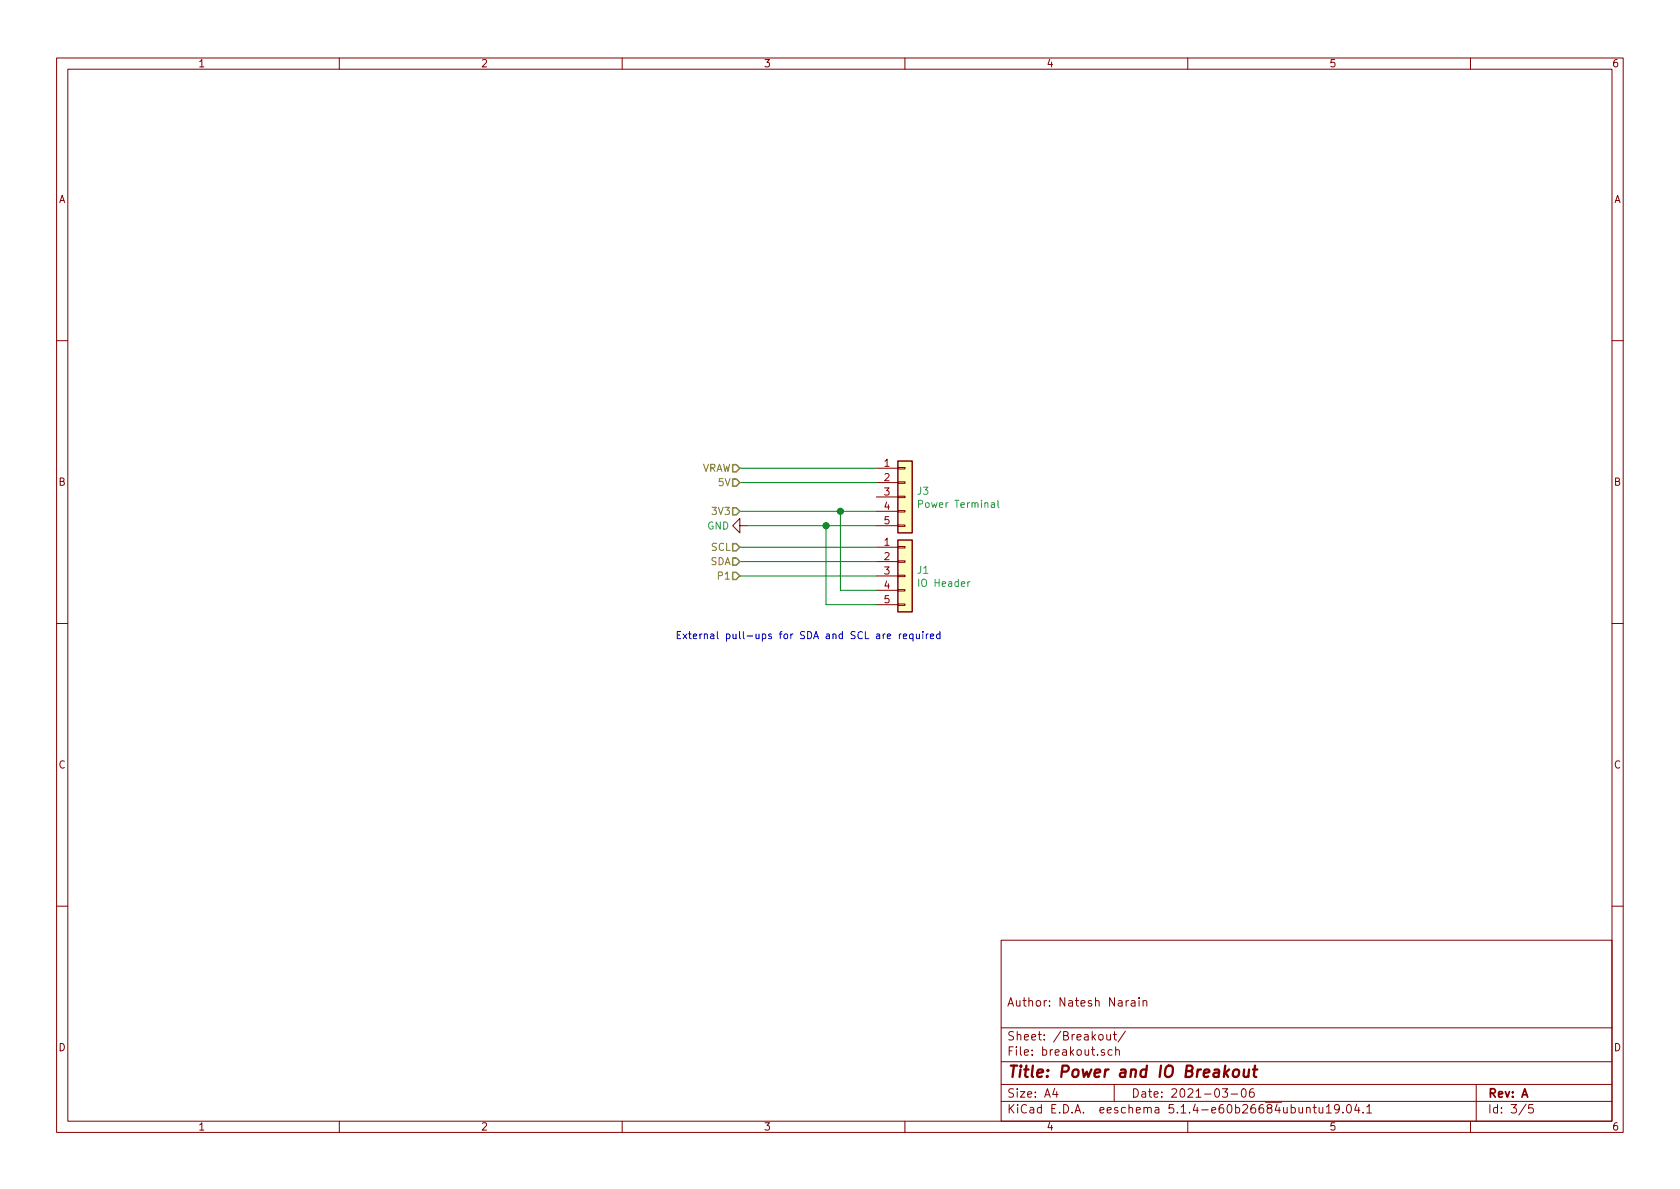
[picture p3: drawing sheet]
EESchema Schematic File Version 4
EELAYER 30 0
EELAYER END
$Descr A4 11693 8268
encoding utf-8
Sheet 3 5
Title "Power and IO Breakout"
Date "2021-03-06"
Rev "A"
Comp ""
Comment1 "Author: Natesh Narain"
Comment2 ""
Comment3 ""
Comment4 ""
$EndDescr
Text HLabel 5150 3250 0    50   Input ~ 0
VRAW
Text HLabel 5150 3350 0    50   Input ~ 0
5V
Text HLabel 5150 3550 0    50   Input ~ 0
3V3
Text HLabel 5150 3800 0    50   Input ~ 0
SCL
Text HLabel 5150 3900 0    50   Input ~ 0
SDA
Text HLabel 5150 4000 0    50   Input ~ 0
P1
$Comp
L power:GND #PWR010
U 1 1
P 5200 3650
F 0 "#PWR010" H 5200 3400 50  0001 C CNN
F 1 "GND" V 5200 3450 50  0000 C CNN
F 2 "" H 5200 3650 50  0001 C CNN
F 3 "" H 5200 3650 50  0001 C CNN
	1    5200 3650
	0    1    1    0   
$EndComp
Text Notes 4700 4450 0    50   ~ 0
External pull-ups for SDA and SCL are required\n
Wire Wire Line
	5150 3250 6100 3250
Wire Wire Line
	5200 3650 5750 3650
$Comp
L Connector_Generic:Conn_01x05 J1
U 1 1
P 6300 4000
F 0 "J1" H 6380 4042 50  0000 L CNN
F 1 "IO Header" H 6380 3951 50  0000 L CNN
F 2 "Connector_PinSocket_2.54mm:PinSocket_1x05_P2.54mm_Vertical" H 6300 4000 50  0001 C CNN
F 3 "~" H 6300 4000 50  0001 C CNN
	1    6300 4000
	1    0    0    -1  
$EndComp
Wire Wire Line
	5150 3800 6100 3800
Wire Wire Line
	5150 3900 6100 3900
Wire Wire Line
	5150 4000 6100 4000
Wire Wire Line
	6100 4100 5850 4100
Wire Wire Line
	5850 4100 5850 3550
Connection ~ 5850 3550
Wire Wire Line
	5850 3550 6100 3550
Wire Wire Line
	5150 3550 5850 3550
Wire Wire Line
	6100 4200 5750 4200
Wire Wire Line
	5750 4200 5750 3650
Connection ~ 5750 3650
Wire Wire Line
	5750 3650 6100 3650
$Comp
L Connector_Generic:Conn_01x05 J3
U 1 1
P 6300 3450
F 0 "J3" H 6380 3492 50  0000 L CNN
F 1 "Power Terminal" H 6380 3401 50  0000 L CNN
F 2 "Connector_PinHeader_2.54mm:PinHeader_1x05_P2.54mm_Vertical" H 6300 3450 50  0001 C CNN
F 3 "~" H 6300 3450 50  0001 C CNN
	1    6300 3450
	1    0    0    -1  
$EndComp
Wire Wire Line
	5150 3350 6100 3350
$EndSCHEMATC
